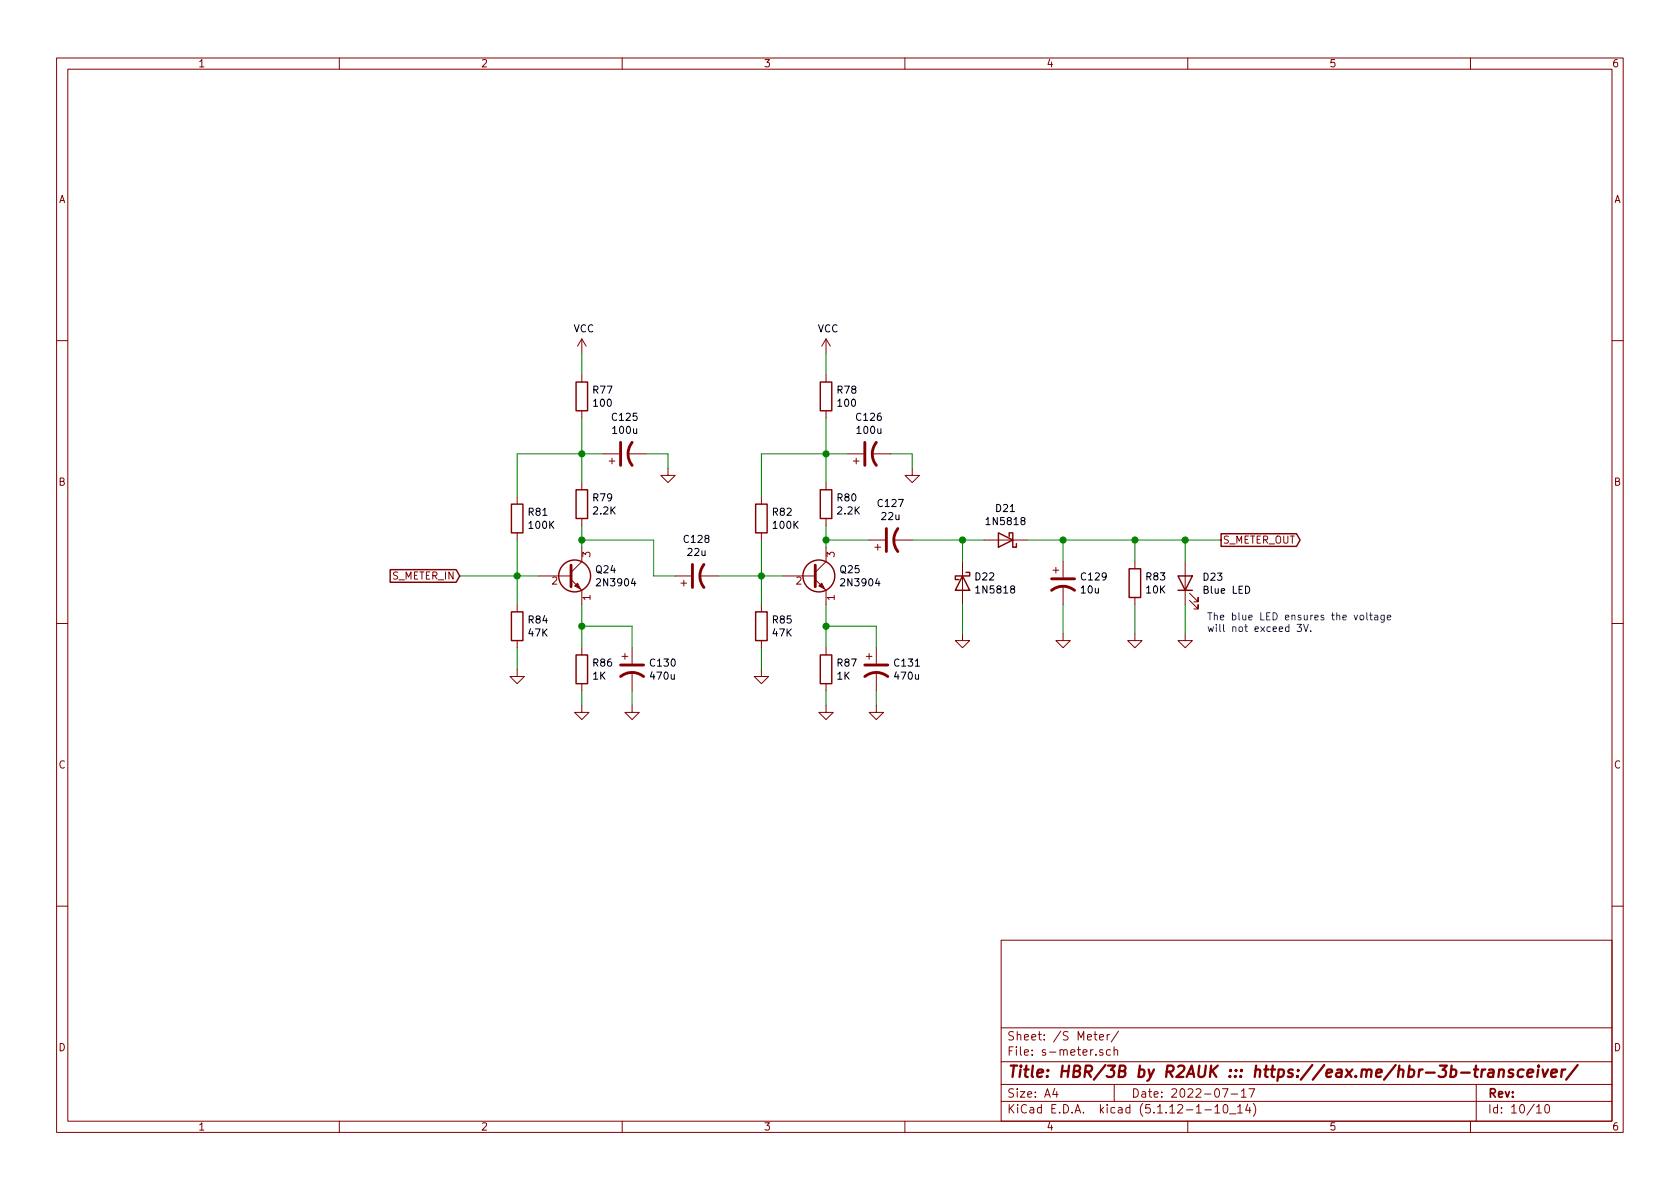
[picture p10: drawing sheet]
EESchema Schematic File Version 4
EELAYER 30 0
EELAYER END
$Descr A4 11693 8268
encoding utf-8
Sheet 10 10
Title "HBR/3B by R2AUK ::: https://eax.me/hbr-3b-transceiver/"
Date "2022-07-17"
Rev ""
Comp ""
Comment1 ""
Comment2 ""
Comment3 ""
Comment4 ""
$EndDescr
Text GLabel 8500 3750 2    50   Output ~ 0
S_METER_OUT
Text GLabel 3200 4000 0    50   Input ~ 0
S_METER_IN
$Comp
L Transistor_BJT:2N3904 Q?
U 1 1
P 3950 4000
AR Path="/62C0C022/6312A1DF" Ref="Q?"  Part="1" 
AR Path="/62CCEF11/6312A1DF" Ref="Q?"  Part="1" 
AR Path="/63102909/6312A1DF" Ref="Q24"  Part="1" 
F 0 "Q24" H 4140 4046 50  0000 L CNN
F 1 "2N3904" H 4140 3955 50  0000 L CNN
F 2 "Package_TO_SOT_THT:TO-92_Inline" H 4150 3925 50  0001 L CIN
F 3 "https://www.fairchildsemi.com/datasheets/2N/2N3904.pdf" H 3950 4000 50  0001 L CNN
	1    3950 4000
	1    0    0    -1  
$EndComp
$Comp
L Device:R R?
U 1 1
P 3600 4350
AR Path="/62C0C022/6312A1E5" Ref="R?"  Part="1" 
AR Path="/62CCEF11/6312A1E5" Ref="R?"  Part="1" 
AR Path="/63102909/6312A1E5" Ref="R84"  Part="1" 
F 0 "R84" H 3670 4396 50  0000 L CNN
F 1 "47K" H 3670 4305 50  0000 L CNN
F 2 "" V 3530 4350 50  0001 C CNN
F 3 "~" H 3600 4350 50  0001 C CNN
	1    3600 4350
	1    0    0    -1  
$EndComp
$Comp
L Device:R R?
U 1 1
P 3600 3600
AR Path="/62C0C022/6312A1EB" Ref="R?"  Part="1" 
AR Path="/62CCEF11/6312A1EB" Ref="R?"  Part="1" 
AR Path="/63102909/6312A1EB" Ref="R81"  Part="1" 
F 0 "R81" H 3670 3646 50  0000 L CNN
F 1 "100K" H 3670 3555 50  0000 L CNN
F 2 "" V 3530 3600 50  0001 C CNN
F 3 "~" H 3600 3600 50  0001 C CNN
	1    3600 3600
	1    0    0    -1  
$EndComp
$Comp
L power:GND #PWR?
U 1 1
P 3600 4650
AR Path="/62C0C022/6312A1F1" Ref="#PWR?"  Part="1" 
AR Path="/62CCEF11/6312A1F1" Ref="#PWR?"  Part="1" 
AR Path="/63102909/6312A1F1" Ref="#PWR0188"  Part="1" 
F 0 "#PWR0188" H 3600 4400 50  0001 C CNN
F 1 "GND" H 3605 4477 50  0001 C CNN
F 2 "" H 3600 4650 50  0001 C CNN
F 3 "" H 3600 4650 50  0001 C CNN
	1    3600 4650
	1    0    0    -1  
$EndComp
$Comp
L Device:R R?
U 1 1
P 4050 3500
AR Path="/62C0C022/6312A1F7" Ref="R?"  Part="1" 
AR Path="/62CCEF11/6312A1F7" Ref="R?"  Part="1" 
AR Path="/63102909/6312A1F7" Ref="R79"  Part="1" 
F 0 "R79" H 4120 3546 50  0000 L CNN
F 1 "2.2K" H 4120 3455 50  0000 L CNN
F 2 "" V 3980 3500 50  0001 C CNN
F 3 "~" H 4050 3500 50  0001 C CNN
	1    4050 3500
	1    0    0    -1  
$EndComp
$Comp
L Device:R R?
U 1 1
P 4050 4650
AR Path="/62C0C022/6312A1FD" Ref="R?"  Part="1" 
AR Path="/62CCEF11/6312A1FD" Ref="R?"  Part="1" 
AR Path="/63102909/6312A1FD" Ref="R86"  Part="1" 
F 0 "R86" H 4120 4696 50  0000 L CNN
F 1 "1K" H 4120 4605 50  0000 L CNN
F 2 "" V 3980 4650 50  0001 C CNN
F 3 "~" H 4050 4650 50  0001 C CNN
	1    4050 4650
	1    0    0    -1  
$EndComp
$Comp
L power:GND #PWR?
U 1 1
P 4050 4900
AR Path="/62C0C022/6312A203" Ref="#PWR?"  Part="1" 
AR Path="/62CCEF11/6312A203" Ref="#PWR?"  Part="1" 
AR Path="/63102909/6312A203" Ref="#PWR0190"  Part="1" 
F 0 "#PWR0190" H 4050 4650 50  0001 C CNN
F 1 "GND" H 4055 4727 50  0001 C CNN
F 2 "" H 4050 4900 50  0001 C CNN
F 3 "" H 4050 4900 50  0001 C CNN
	1    4050 4900
	1    0    0    -1  
$EndComp
$Comp
L Device:CP1 C?
U 1 1
P 4400 4650
AR Path="/62CCEF11/6312A209" Ref="C?"  Part="1" 
AR Path="/63102909/6312A209" Ref="C130"  Part="1" 
F 0 "C130" H 4515 4696 50  0000 L CNN
F 1 "470u" H 4515 4605 50  0000 L CNN
F 2 "" H 4400 4650 50  0001 C CNN
F 3 "~" H 4400 4650 50  0001 C CNN
	1    4400 4650
	1    0    0    -1  
$EndComp
$Comp
L power:GND #PWR?
U 1 1
P 4400 4900
AR Path="/62C0C022/6312A20F" Ref="#PWR?"  Part="1" 
AR Path="/62CCEF11/6312A20F" Ref="#PWR?"  Part="1" 
AR Path="/63102909/6312A20F" Ref="#PWR0191"  Part="1" 
F 0 "#PWR0191" H 4400 4650 50  0001 C CNN
F 1 "GND" H 4405 4727 50  0001 C CNN
F 2 "" H 4400 4900 50  0001 C CNN
F 3 "" H 4400 4900 50  0001 C CNN
	1    4400 4900
	1    0    0    -1  
$EndComp
$Comp
L Device:CP1 C?
U 1 1
P 4350 3150
AR Path="/62CCEF11/6312A215" Ref="C?"  Part="1" 
AR Path="/63102909/6312A215" Ref="C125"  Part="1" 
F 0 "C125" V 4602 3150 50  0000 C CNN
F 1 "100u" V 4511 3150 50  0000 C CNN
F 2 "" H 4350 3150 50  0001 C CNN
F 3 "~" H 4350 3150 50  0001 C CNN
	1    4350 3150
	0    -1   -1   0   
$EndComp
$Comp
L Device:R R?
U 1 1
P 4050 2750
AR Path="/62C0C022/6312A21B" Ref="R?"  Part="1" 
AR Path="/62CCEF11/6312A21B" Ref="R?"  Part="1" 
AR Path="/63102909/6312A21B" Ref="R77"  Part="1" 
F 0 "R77" H 4120 2796 50  0000 L CNN
F 1 "100" H 4120 2705 50  0000 L CNN
F 2 "" V 3980 2750 50  0001 C CNN
F 3 "~" H 4050 2750 50  0001 C CNN
	1    4050 2750
	1    0    0    -1  
$EndComp
$Comp
L power:GND #PWR?
U 1 1
P 4650 3250
AR Path="/62C0C022/6312A222" Ref="#PWR?"  Part="1" 
AR Path="/62CCEF11/6312A222" Ref="#PWR?"  Part="1" 
AR Path="/63102909/6312A222" Ref="#PWR0182"  Part="1" 
F 0 "#PWR0182" H 4650 3000 50  0001 C CNN
F 1 "GND" H 4655 3077 50  0001 C CNN
F 2 "" H 4650 3250 50  0001 C CNN
F 3 "" H 4650 3250 50  0001 C CNN
	1    4650 3250
	1    0    0    -1  
$EndComp
$Comp
L Device:CP1 C?
U 1 1
P 4850 4000
AR Path="/62CCEF11/6312A228" Ref="C?"  Part="1" 
AR Path="/63102909/6312A228" Ref="C128"  Part="1" 
F 0 "C128" V 5102 4000 50  0000 C CNN
F 1 "22u" V 5011 4000 50  0000 C CNN
F 2 "" H 4850 4000 50  0001 C CNN
F 3 "~" H 4850 4000 50  0001 C CNN
	1    4850 4000
	0    -1   -1   0   
$EndComp
Wire Wire Line
	3600 4000 3600 4200
Connection ~ 3600 4000
Wire Wire Line
	3600 4000 3750 4000
Wire Wire Line
	3600 4500 3600 4650
Wire Wire Line
	4050 3800 4050 3750
Wire Wire Line
	4050 3350 4050 3150
Wire Wire Line
	4050 2600 4050 2450
Connection ~ 4050 3150
Wire Wire Line
	4050 3150 4050 2900
Wire Wire Line
	4500 3150 4650 3150
Wire Wire Line
	4650 3150 4650 3250
Connection ~ 4050 3750
Wire Wire Line
	4050 3750 4050 3650
Wire Wire Line
	4050 4500 4050 4350
Wire Wire Line
	4050 4900 4050 4800
Wire Wire Line
	4400 4900 4400 4800
Wire Wire Line
	4400 4500 4400 4350
Wire Wire Line
	4400 4350 4050 4350
Connection ~ 4050 4350
Wire Wire Line
	4050 4350 4050 4200
Wire Wire Line
	3600 4000 3600 3750
Wire Wire Line
	4200 3150 4050 3150
Wire Wire Line
	3600 3450 3600 3150
Wire Wire Line
	3600 3150 4050 3150
$Comp
L Transistor_BJT:2N3904 Q?
U 1 1
P 5650 4000
AR Path="/62C0C022/631478BB" Ref="Q?"  Part="1" 
AR Path="/62CCEF11/631478BB" Ref="Q?"  Part="1" 
AR Path="/63102909/631478BB" Ref="Q25"  Part="1" 
F 0 "Q25" H 5840 4046 50  0000 L CNN
F 1 "2N3904" H 5840 3955 50  0000 L CNN
F 2 "Package_TO_SOT_THT:TO-92_Inline" H 5850 3925 50  0001 L CIN
F 3 "https://www.fairchildsemi.com/datasheets/2N/2N3904.pdf" H 5650 4000 50  0001 L CNN
	1    5650 4000
	1    0    0    -1  
$EndComp
$Comp
L Device:R R?
U 1 1
P 5300 4350
AR Path="/62C0C022/631478C1" Ref="R?"  Part="1" 
AR Path="/62CCEF11/631478C1" Ref="R?"  Part="1" 
AR Path="/63102909/631478C1" Ref="R85"  Part="1" 
F 0 "R85" H 5370 4396 50  0000 L CNN
F 1 "47K" H 5370 4305 50  0000 L CNN
F 2 "" V 5230 4350 50  0001 C CNN
F 3 "~" H 5300 4350 50  0001 C CNN
	1    5300 4350
	1    0    0    -1  
$EndComp
$Comp
L Device:R R?
U 1 1
P 5300 3600
AR Path="/62C0C022/631478C7" Ref="R?"  Part="1" 
AR Path="/62CCEF11/631478C7" Ref="R?"  Part="1" 
AR Path="/63102909/631478C7" Ref="R82"  Part="1" 
F 0 "R82" H 5370 3646 50  0000 L CNN
F 1 "100K" H 5370 3555 50  0000 L CNN
F 2 "" V 5230 3600 50  0001 C CNN
F 3 "~" H 5300 3600 50  0001 C CNN
	1    5300 3600
	1    0    0    -1  
$EndComp
$Comp
L power:GND #PWR?
U 1 1
P 5300 4650
AR Path="/62C0C022/631478CD" Ref="#PWR?"  Part="1" 
AR Path="/62CCEF11/631478CD" Ref="#PWR?"  Part="1" 
AR Path="/63102909/631478CD" Ref="#PWR0189"  Part="1" 
F 0 "#PWR0189" H 5300 4400 50  0001 C CNN
F 1 "GND" H 5305 4477 50  0001 C CNN
F 2 "" H 5300 4650 50  0001 C CNN
F 3 "" H 5300 4650 50  0001 C CNN
	1    5300 4650
	1    0    0    -1  
$EndComp
$Comp
L Device:R R?
U 1 1
P 5750 3500
AR Path="/62C0C022/631478D3" Ref="R?"  Part="1" 
AR Path="/62CCEF11/631478D3" Ref="R?"  Part="1" 
AR Path="/63102909/631478D3" Ref="R80"  Part="1" 
F 0 "R80" H 5820 3546 50  0000 L CNN
F 1 "2.2K" H 5820 3455 50  0000 L CNN
F 2 "" V 5680 3500 50  0001 C CNN
F 3 "~" H 5750 3500 50  0001 C CNN
	1    5750 3500
	1    0    0    -1  
$EndComp
$Comp
L Device:R R?
U 1 1
P 5750 4650
AR Path="/62C0C022/631478D9" Ref="R?"  Part="1" 
AR Path="/62CCEF11/631478D9" Ref="R?"  Part="1" 
AR Path="/63102909/631478D9" Ref="R87"  Part="1" 
F 0 "R87" H 5820 4696 50  0000 L CNN
F 1 "1K" H 5820 4605 50  0000 L CNN
F 2 "" V 5680 4650 50  0001 C CNN
F 3 "~" H 5750 4650 50  0001 C CNN
	1    5750 4650
	1    0    0    -1  
$EndComp
$Comp
L power:GND #PWR?
U 1 1
P 5750 4900
AR Path="/62C0C022/631478DF" Ref="#PWR?"  Part="1" 
AR Path="/62CCEF11/631478DF" Ref="#PWR?"  Part="1" 
AR Path="/63102909/631478DF" Ref="#PWR0192"  Part="1" 
F 0 "#PWR0192" H 5750 4650 50  0001 C CNN
F 1 "GND" H 5755 4727 50  0001 C CNN
F 2 "" H 5750 4900 50  0001 C CNN
F 3 "" H 5750 4900 50  0001 C CNN
	1    5750 4900
	1    0    0    -1  
$EndComp
$Comp
L Device:CP1 C?
U 1 1
P 6100 4650
AR Path="/62CCEF11/631478E5" Ref="C?"  Part="1" 
AR Path="/63102909/631478E5" Ref="C131"  Part="1" 
F 0 "C131" H 6215 4696 50  0000 L CNN
F 1 "470u" H 6215 4605 50  0000 L CNN
F 2 "" H 6100 4650 50  0001 C CNN
F 3 "~" H 6100 4650 50  0001 C CNN
	1    6100 4650
	1    0    0    -1  
$EndComp
$Comp
L power:GND #PWR?
U 1 1
P 6100 4900
AR Path="/62C0C022/631478EB" Ref="#PWR?"  Part="1" 
AR Path="/62CCEF11/631478EB" Ref="#PWR?"  Part="1" 
AR Path="/63102909/631478EB" Ref="#PWR0193"  Part="1" 
F 0 "#PWR0193" H 6100 4650 50  0001 C CNN
F 1 "GND" H 6105 4727 50  0001 C CNN
F 2 "" H 6100 4900 50  0001 C CNN
F 3 "" H 6100 4900 50  0001 C CNN
	1    6100 4900
	1    0    0    -1  
$EndComp
$Comp
L Device:CP1 C?
U 1 1
P 6050 3150
AR Path="/62CCEF11/631478F1" Ref="C?"  Part="1" 
AR Path="/63102909/631478F1" Ref="C126"  Part="1" 
F 0 "C126" V 6302 3150 50  0000 C CNN
F 1 "100u" V 6211 3150 50  0000 C CNN
F 2 "" H 6050 3150 50  0001 C CNN
F 3 "~" H 6050 3150 50  0001 C CNN
	1    6050 3150
	0    -1   -1   0   
$EndComp
$Comp
L Device:R R?
U 1 1
P 5750 2750
AR Path="/62C0C022/631478F7" Ref="R?"  Part="1" 
AR Path="/62CCEF11/631478F7" Ref="R?"  Part="1" 
AR Path="/63102909/631478F7" Ref="R78"  Part="1" 
F 0 "R78" H 5820 2796 50  0000 L CNN
F 1 "100" H 5820 2705 50  0000 L CNN
F 2 "" V 5680 2750 50  0001 C CNN
F 3 "~" H 5750 2750 50  0001 C CNN
	1    5750 2750
	1    0    0    -1  
$EndComp
$Comp
L power:GND #PWR?
U 1 1
P 6350 3250
AR Path="/62C0C022/631478FE" Ref="#PWR?"  Part="1" 
AR Path="/62CCEF11/631478FE" Ref="#PWR?"  Part="1" 
AR Path="/63102909/631478FE" Ref="#PWR0183"  Part="1" 
F 0 "#PWR0183" H 6350 3000 50  0001 C CNN
F 1 "GND" H 6355 3077 50  0001 C CNN
F 2 "" H 6350 3250 50  0001 C CNN
F 3 "" H 6350 3250 50  0001 C CNN
	1    6350 3250
	1    0    0    -1  
$EndComp
$Comp
L Device:CP1 C?
U 1 1
P 6200 3750
AR Path="/62CCEF11/63147904" Ref="C?"  Part="1" 
AR Path="/63102909/63147904" Ref="C127"  Part="1" 
F 0 "C127" V 6452 3750 50  0000 C CNN
F 1 "22u" V 6361 3750 50  0000 C CNN
F 2 "" H 6200 3750 50  0001 C CNN
F 3 "~" H 6200 3750 50  0001 C CNN
	1    6200 3750
	0    -1   -1   0   
$EndComp
Wire Wire Line
	5300 4000 5300 4200
Connection ~ 5300 4000
Wire Wire Line
	5300 4000 5450 4000
Wire Wire Line
	5300 4500 5300 4650
Wire Wire Line
	5750 3800 5750 3750
Wire Wire Line
	5750 3350 5750 3150
Wire Wire Line
	5750 2600 5750 2450
Connection ~ 5750 3150
Wire Wire Line
	5750 3150 5750 2900
Wire Wire Line
	6200 3150 6350 3150
Wire Wire Line
	6350 3150 6350 3250
Wire Wire Line
	6050 3750 5750 3750
Connection ~ 5750 3750
Wire Wire Line
	5750 3750 5750 3650
Wire Wire Line
	5750 4500 5750 4350
Wire Wire Line
	5750 4900 5750 4800
Wire Wire Line
	6100 4900 6100 4800
Wire Wire Line
	6100 4500 6100 4350
Wire Wire Line
	6100 4350 5750 4350
Connection ~ 5750 4350
Wire Wire Line
	5750 4350 5750 4200
Wire Wire Line
	5300 4000 5300 3750
Wire Wire Line
	5900 3150 5750 3150
Wire Wire Line
	5300 3450 5300 3150
Wire Wire Line
	5300 3150 5750 3150
Wire Wire Line
	3200 4000 3600 4000
Wire Wire Line
	4700 4000 4550 4000
Wire Wire Line
	4550 4000 4550 3750
Wire Wire Line
	4050 3750 4550 3750
Wire Wire Line
	5000 4000 5300 4000
$Comp
L power:VCC #PWR0180
U 1 1
P 4050 2450
F 0 "#PWR0180" H 4050 2300 50  0001 C CNN
F 1 "VCC" H 4065 2623 50  0000 C CNN
F 2 "" H 4050 2450 50  0001 C CNN
F 3 "" H 4050 2450 50  0001 C CNN
	1    4050 2450
	1    0    0    -1  
$EndComp
$Comp
L power:VCC #PWR0181
U 1 1
P 5750 2450
F 0 "#PWR0181" H 5750 2300 50  0001 C CNN
F 1 "VCC" H 5765 2623 50  0000 C CNN
F 2 "" H 5750 2450 50  0001 C CNN
F 3 "" H 5750 2450 50  0001 C CNN
	1    5750 2450
	1    0    0    -1  
$EndComp
$Comp
L Diode:1N5818 D22
U 1 1
P 6700 4050
F 0 "D22" V 6654 4130 50  0000 L CNN
F 1 "1N5818" V 6745 4130 50  0000 L CNN
F 2 "Diode_THT:D_DO-41_SOD81_P10.16mm_Horizontal" H 6700 3875 50  0001 C CNN
F 3 "http://www.vishay.com/docs/88525/1n5817.pdf" H 6700 4050 50  0001 C CNN
	1    6700 4050
	0    1    1    0   
$EndComp
$Comp
L Diode:1N5818 D21
U 1 1
P 7000 3750
F 0 "D21" H 7000 3533 50  0000 C CNN
F 1 "1N5818" H 7000 3624 50  0000 C CNN
F 2 "Diode_THT:D_DO-41_SOD81_P10.16mm_Horizontal" H 7000 3575 50  0001 C CNN
F 3 "http://www.vishay.com/docs/88525/1n5817.pdf" H 7000 3750 50  0001 C CNN
	1    7000 3750
	-1   0    0    1   
$EndComp
$Comp
L Device:CP1 C?
U 1 1
P 7400 4050
AR Path="/62CCEF11/63151A2D" Ref="C?"  Part="1" 
AR Path="/63102909/63151A2D" Ref="C129"  Part="1" 
F 0 "C129" H 7515 4096 50  0000 L CNN
F 1 "10u" H 7515 4005 50  0000 L CNN
F 2 "" H 7400 4050 50  0001 C CNN
F 3 "~" H 7400 4050 50  0001 C CNN
	1    7400 4050
	1    0    0    -1  
$EndComp
$Comp
L Device:R R?
U 1 1
P 7900 4050
AR Path="/62C0C022/63152289" Ref="R?"  Part="1" 
AR Path="/62CCEF11/63152289" Ref="R?"  Part="1" 
AR Path="/63102909/63152289" Ref="R83"  Part="1" 
F 0 "R83" H 7970 4096 50  0000 L CNN
F 1 "10K" H 7970 4005 50  0000 L CNN
F 2 "" V 7830 4050 50  0001 C CNN
F 3 "~" H 7900 4050 50  0001 C CNN
	1    7900 4050
	1    0    0    -1  
$EndComp
$Comp
L Device:LED D23
U 1 1
P 8250 4050
F 0 "D23" V 8289 3932 50  0000 R CNN
F 1 "Blue LED" V 8198 3932 50  0000 R CNN
F 2 "" H 8250 4050 50  0001 C CNN
F 3 "~" H 8250 4050 50  0001 C CNN
	1    8250 4050
	0    -1   -1   0   
$EndComp
Wire Wire Line
	8500 3750 8250 3750
Wire Wire Line
	6350 3750 6700 3750
$Comp
L power:GND #PWR?
U 1 1
P 6700 4400
AR Path="/62C0C022/63154F49" Ref="#PWR?"  Part="1" 
AR Path="/62CCEF11/63154F49" Ref="#PWR?"  Part="1" 
AR Path="/63102909/63154F49" Ref="#PWR0184"  Part="1" 
F 0 "#PWR0184" H 6700 4150 50  0001 C CNN
F 1 "GND" H 6705 4227 50  0001 C CNN
F 2 "" H 6700 4400 50  0001 C CNN
F 3 "" H 6700 4400 50  0001 C CNN
	1    6700 4400
	1    0    0    -1  
$EndComp
$Comp
L power:GND #PWR?
U 1 1
P 7400 4400
AR Path="/62C0C022/6315534B" Ref="#PWR?"  Part="1" 
AR Path="/62CCEF11/6315534B" Ref="#PWR?"  Part="1" 
AR Path="/63102909/6315534B" Ref="#PWR0185"  Part="1" 
F 0 "#PWR0185" H 7400 4150 50  0001 C CNN
F 1 "GND" H 7405 4227 50  0001 C CNN
F 2 "" H 7400 4400 50  0001 C CNN
F 3 "" H 7400 4400 50  0001 C CNN
	1    7400 4400
	1    0    0    -1  
$EndComp
$Comp
L power:GND #PWR?
U 1 1
P 7900 4400
AR Path="/62C0C022/6315598B" Ref="#PWR?"  Part="1" 
AR Path="/62CCEF11/6315598B" Ref="#PWR?"  Part="1" 
AR Path="/63102909/6315598B" Ref="#PWR0186"  Part="1" 
F 0 "#PWR0186" H 7900 4150 50  0001 C CNN
F 1 "GND" H 7905 4227 50  0001 C CNN
F 2 "" H 7900 4400 50  0001 C CNN
F 3 "" H 7900 4400 50  0001 C CNN
	1    7900 4400
	1    0    0    -1  
$EndComp
$Comp
L power:GND #PWR?
U 1 1
P 8250 4400
AR Path="/62C0C022/63155C32" Ref="#PWR?"  Part="1" 
AR Path="/62CCEF11/63155C32" Ref="#PWR?"  Part="1" 
AR Path="/63102909/63155C32" Ref="#PWR0187"  Part="1" 
F 0 "#PWR0187" H 8250 4150 50  0001 C CNN
F 1 "GND" H 8255 4227 50  0001 C CNN
F 2 "" H 8250 4400 50  0001 C CNN
F 3 "" H 8250 4400 50  0001 C CNN
	1    8250 4400
	1    0    0    -1  
$EndComp
Wire Wire Line
	6700 3750 6700 3900
Connection ~ 6700 3750
Wire Wire Line
	6700 3750 6850 3750
Wire Wire Line
	6700 4200 6700 4400
Wire Wire Line
	7400 3750 7400 3900
Wire Wire Line
	7400 3750 7150 3750
Wire Wire Line
	7400 4200 7400 4400
Wire Wire Line
	7900 3750 7900 3900
Connection ~ 7900 3750
Wire Wire Line
	7900 4200 7900 4400
Wire Wire Line
	8250 3750 8250 3900
Connection ~ 8250 3750
Wire Wire Line
	8250 3750 7900 3750
Wire Wire Line
	8250 4200 8250 4400
Text Notes 8400 4400 0    50   ~ 0
The blue LED ensures the voltage\nwill not exceed 3V.
Wire Wire Line
	7400 3750 7900 3750
Connection ~ 7400 3750
$EndSCHEMATC
